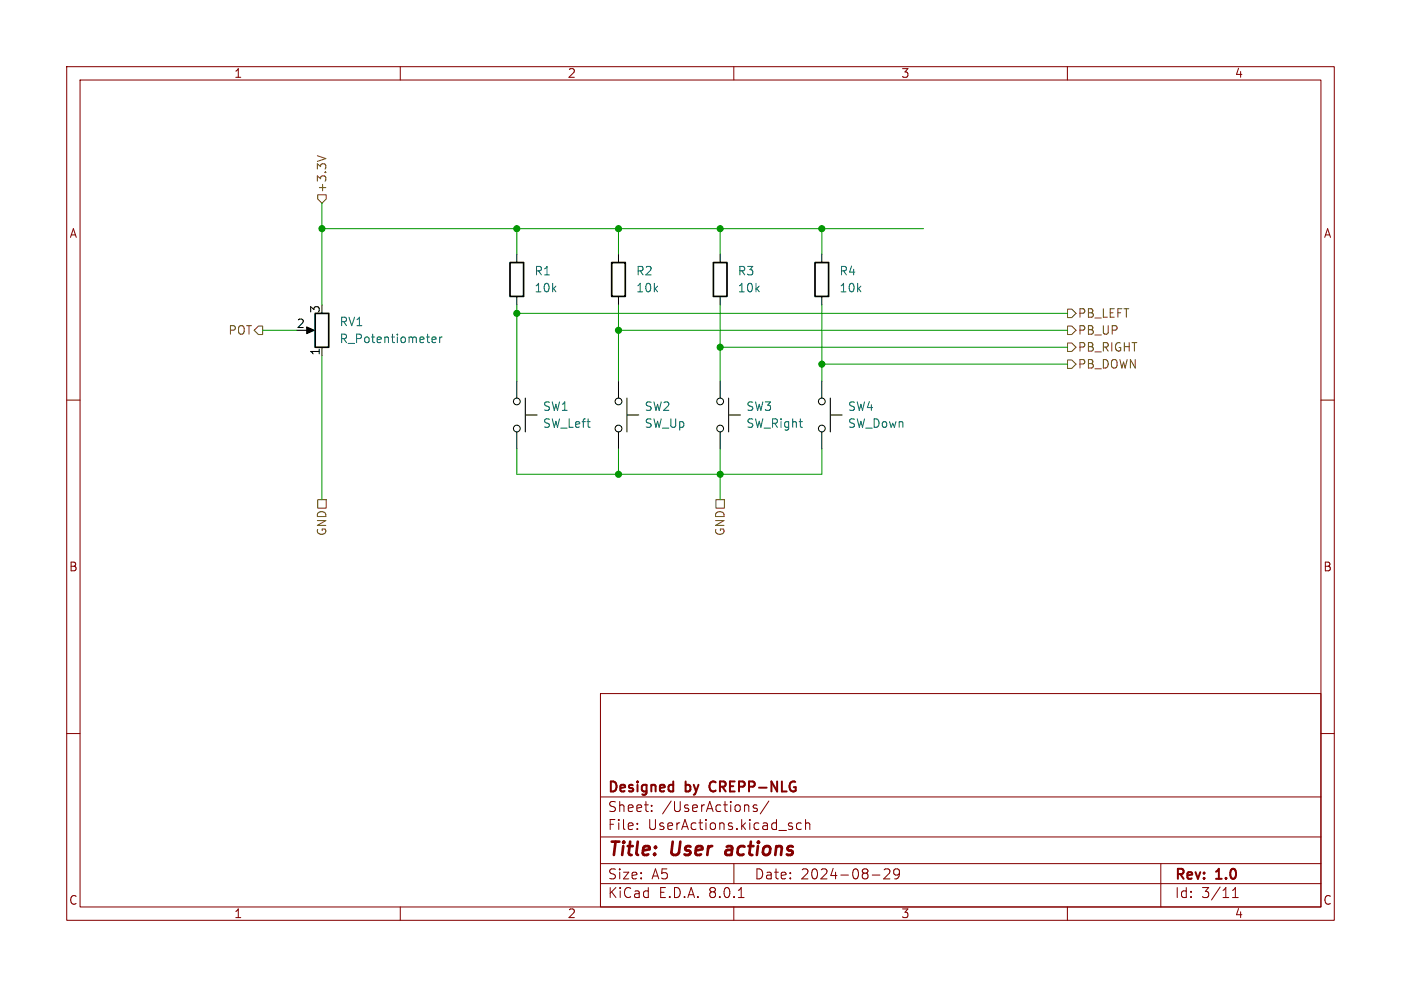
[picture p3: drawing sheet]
<svg xmlns="http://www.w3.org/2000/svg" width="210mm" height="148mm" viewBox="0 0 210 148" stroke-linecap="round" stroke-linejoin="round" font-family="sans-serif">
<g fill="none" stroke="#840000" stroke-width=".15">
<path d="M10 10h190v128h-190zM12 12h186v124h-186zM60 10v2M110 10v2M160 10v2M10 60h2M198 60h2M10 110h2M90 104h108v32h-108zM90 119.5h108M198 110h2M60 136v2"/>
<path d="M90 132.5h108M90 129.5h108M90 125.5h108M95.5 124.2v.2M95.5 123.5v.1M97.7 121.5v.2M97.7 120.8v.1M110 136v2M110 129.5v3M110.7 134.6h.8M113.5 120.8l-.4-.1-.2 .2 .1 .2 .5 .2v.3h-.6M115.2 120.1l-1.2 1.9"/>
<path d="M118.8 124v.3M120.1 123.5l-.4-.1-.3 .3v.4l.1 .2h.6M120.8 123.5a.37 .37 0 0 1 .6 .1v.8M120.8 122.9v1.5M130.8 131.2h1.1M132.5 130.4l.3-.1 .5 .1a.41 .41 0 0 1 0 .5l-.8 .9h.9M134.8 130.9l-.3 .3h-.2l-.3-.3v-.3l.1-.2 .4-.1 .3 .1a.99 .99 0 0 1-.4 1.4h-.3M160 136v2M174 129.5v6.5M184.8 134.6h.8M184.8 133.5l.4-.4v1.5"/>
</g>
<path d="M108.9 127.5l-.2 .4 .3 .3" fill="none" stroke="#840000" stroke-width=".4"/>
<path d="M106.5 117.4l-.2 .4 .2 .7" fill="none" stroke="#840000" stroke-width=".3"/>
<g fill="none" stroke="#000" stroke-width=".15">
<path d="M77.5 38.1v1.3M92.7 38.1v1.3M107.9 38.1v1.3M123.2 38.1v1.3M45.7 49.5h1M48.3 52.1v1.2M77.5 44.5v1.2M77.5 57.2v2.5M78.7 59.7v5.1M92.7 44.5v1.2M92.7 57.2v2.5M94 59.7v5.1"/>
<path d="M107.9 44.5v1.2M107.9 57.2v2.5M109.2 59.7v5.1M123.2 44.5v1.2M123.2 57.2v2.5M124.5 59.7v5.1M77.5 64.8v2.5M78.7 62.2h1.8M92.7 64.8v2.5M94 62.2h1.8M107.9 64.8v2.5M109.2 62.2h1.8"/>
<path d="M123.2 64.8v2.5M124.5 62.2h1.7"/>
<circle cx="77.5" cy="64.3" r=".51"/>
<circle cx="77.5" cy="60.2" r=".51"/>
<circle cx="92.7" cy="64.3" r=".51"/>
<circle cx="92.7" cy="60.2" r=".51"/>
<circle cx="108" cy="60.2" r=".51"/>
<circle cx="108" cy="64.3" r=".51"/>
<circle cx="123.2" cy="60.2" r=".51"/>
<circle cx="123.2" cy="64.3" r=".51"/>
</g>
<path d="M46 49l1.1 .5-1.1 .5z" fill="#000" stroke="#000" stroke-width=".15"/>
<path d="M76.5 39.4h2v5.1h-2zM91.7 39.4h2v5.1h-2zM106.9 39.4h2.1v5.1h-2.1zM122.2 39.4h2v5.1h-2zM47.2 47h2.1v5.1h-2.1z" fill="none" stroke="#000" stroke-width=".25"/>
<path d="M64.8 51l.6-.2-.1-.2-.4-.1-.1 .2v.6h.5M65.9 50.5v.9M66.3 50.5l-.3 .1-.1 .2" fill="none" stroke="#006464" stroke-width=".15"/>
<path d="M47.6 23.4l1.2 .4M47.6 29.2h1.3v.6l-.6 .7-.7-.7zM38.7 48.9h.7v1.3h-.7l-.6-.7zM160 48.9h.7l.6 .6-.6 .7h-.7zM160 46.4h.7l.6 .6-.6 .6h-.7zM160 54h.7l.6 .6-.6 .6h-.7zM160 51.4h.7l.6 .7-.6 .6h-.7zM47.6 74.9h1.3v1.3h-1.3zM107.3 74.9h1.3v1.3h-1.3z" fill="none" stroke="#725600" stroke-width=".15"/>
<g fill="none" stroke="#009600" stroke-width=".15">
<path d="M48.3 34.3h90.1M48.3 30.5v15.2M77.5 34.3v3.8M92.7 34.3v3.8M107.9 34.3v3.8M123.2 34.3v3.8M39.4 49.5h5M48.3 53.3v21.6M77.5 47h82.5M77.5 45.7v11.5M92.7 45.7v11.5M92.7 49.5h67.3"/>
<path d="M107.9 45.7v11.5M107.9 52.1h52.1M123.2 45.7v11.5M123.2 54.6h36.8M77.5 67.3v3.8h45.7v-3.8M92.7 67.3v3.8M107.9 67.3v7.6"/>
</g>
<g fill="#009600" stroke="#009600" stroke-width=".15">
<circle cx="92.7" cy="49.5" r=".46"/>
<circle cx="92.7" cy="34.3" r=".46"/>
<circle cx="77.5" cy="34.3" r=".46"/>
<circle cx="48.3" cy="34.3" r=".46"/>
<circle cx="77.5" cy="47" r=".46"/>
<circle cx="92.7" cy="71.1" r=".46"/>
<circle cx="107.9" cy="34.3" r=".46"/>
<circle cx="123.2" cy="34.3" r=".46"/>
<circle cx="107.9" cy="52.1" r=".46"/>
<circle cx="123.2" cy="54.6" r=".46"/>
<circle cx="107.9" cy="71.1" r=".46"/>
</g>
<g font-size="2.8" fill="#840000">
<text x="91" y="128.9">Title:</text>
<text x="100.7" y="128.9">User</text>
<text x="109.7" y="128.9">actions</text>
</g>
<g font-size="2.1" fill="#840000">
<text x="91" y="119.2">Designed</text>
<text x="102.8" y="119.2">by</text>
<text x="107.1" y="119.2">CREPP-NLG</text>
<text x="91" y="124.7">File:</text>
<text x="91" y="122">Sheet:</text>
<text x="97.1" y="124.7">UserActions.kicad_sch</text>
<text x="99.2" y="122">/UserActions/</text>
<text x="91" y="134.9">KiCad</text>
<text x="91" y="132.1">Size:</text>
<text x="97.7" y="132.1">A5</text>
<text x="98.7" y="134.9">E.D.A.</text>
<text x="106.3" y="134.9">8.0.1</text>
<text x="113" y="132.1">Date:</text>
<text x="120" y="132.1">2024-08-29</text>
<text x="176" y="132.3">Rev:</text>
<text x="176" y="134.9">Id:</text>
<text x="180.1" y="134.9">3/11</text>
<text x="182.4" y="132.3">1.0</text>
</g>
<g font-size="1.8" fill="#840000">
<text x="35" y="11.9">1</text>
<text x="85" y="11.9">2</text>
<text x="135" y="11.9">3</text>
<text x="185" y="11.9">4</text>
<text x="10.3" y="35.9">A</text>
<text x="198.4" y="35.9">A</text>
<text x="10.3" y="85.9">B</text>
<text x="198.3" y="85.9">B</text>
<text x="10.3" y="135.9">C</text>
<text x="35" y="137.9">1</text>
<text x="85" y="137.9">2</text>
<text x="135" y="137.9">3</text>
<text x="185" y="137.9">4</text>
<text x="198.3" y="135.9">C</text>
</g>
<g font-size="1.8" fill="#725600">
<text x="49.1" y="29" transform="rotate(-90 49.1 29)">+3.3V</text>
<text x="161.5" y="47.9">PB_LEFT</text>
<text x="34.1" y="50.4">POT</text>
<text x="161.5" y="50.4">PB_UP</text>
<text x="161.5" y="52.9">PB_RIGHT</text>
<text x="161.5" y="55.5">PB_DOWN</text>
<text x="49.1" y="80.5" transform="rotate(-90 49.1 80.5)">GND</text>
<text x="108.8" y="80.5" transform="rotate(-90 108.8 80.5)">GND</text>
</g>
<g font-size="1.8" fill="#006464">
<text x="80" y="41.5">R1</text>
<text x="95.3" y="41.5">R2</text>
<text x="110.5" y="41.5">R3</text>
<text x="125.7" y="41.5">R4</text>
<text x="80" y="44">10k</text>
<text x="95.3" y="44">10k</text>
<text x="110.5" y="44">10k</text>
<text x="125.7" y="44">10k</text>
<text x="50.8" y="49.1">RV1</text>
<text x="50.8" y="51.7">R_Potentiometer</text>
<text x="81.3" y="61.8">SW1</text>
<text x="81.3" y="64.4">SW_Left</text>
<text x="96.5" y="61.8">SW2</text>
<text x="96.5" y="64.4">SW_Up</text>
<text x="111.8" y="61.8">SW3</text>
<text x="111.8" y="64.4">SW_Right</text>
<text x="127" y="61.8">SW4</text>
<text x="127" y="64.4">SW_Down</text>
</g>
<g font-size="1.8">
<text x="48" y="47.1" transform="rotate(-90 48 47.1)">3</text>
<text x="44.4" y="49.3">2</text>
<text x="48" y="53.4" transform="rotate(-90 48 53.4)">1</text>
</g>
</svg>
